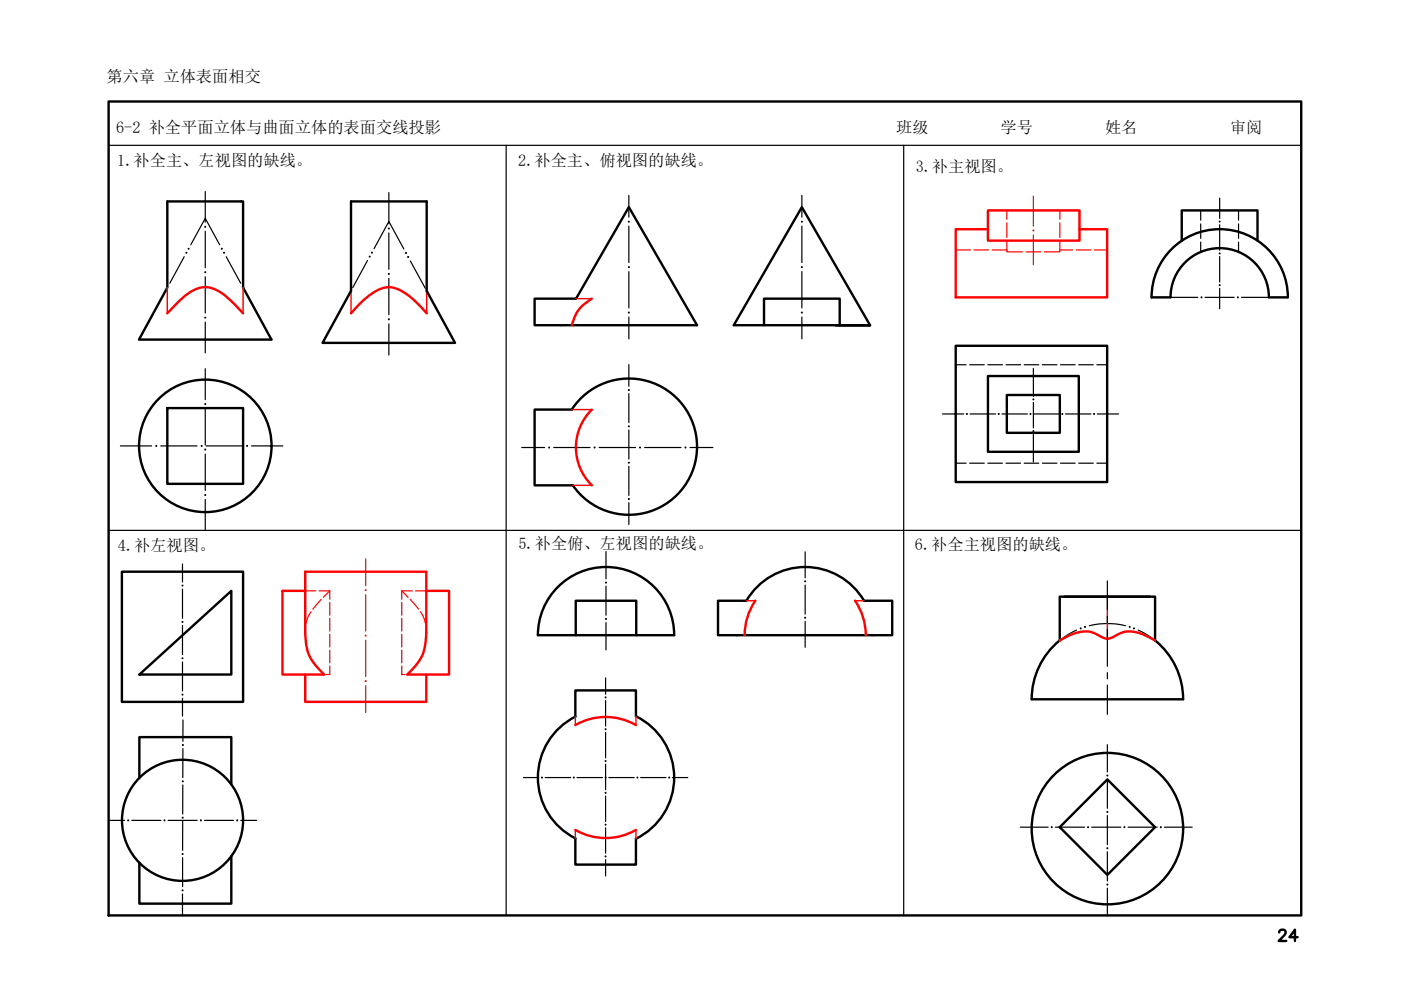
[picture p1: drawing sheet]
<svg xmlns="http://www.w3.org/2000/svg" width="297mm" height="210mm" viewBox="0 0 297 210" stroke-linecap="round" stroke-linejoin="round" font-family="sans-serif">
<!-- layer: 0 -->
<g fill="none" stroke="#000" stroke-width=".51">
<path d="M23 21.5h252.9v172.6h-252.9zM35.5 42.7h16v18.3l6.1 11h-28.1l6-11zM74.4 42.7h16.1v19l6 11h-28.1l6-11zM248.4 52.8a14.4 14.4 0 0 1 15.7-3.1 14.4 14.4 0 0 1 8.9 13.3h-4a10.4 10.4 0 0 0-10.4-10.4 10.4 10.4 0 0 0-10.4 10.4h-4a14.4 14.4 0 0 1 4.2-10.2zM250.5 51v-6.4h16.1v6.4M113.3 63.3h8.8l11.2-19.4 14.5 25.1h-34.5zM162 69v-5.7h16v5.7M177.2 69h7.3h-28.9l14.4-25.1 14.5 25.1M202.6 73.3h32.1v28.9h-32.1zM209.5 79.7h19.2v16.1h-19.2zM35.5 86.5h16v16.1h-16zM113.3 86.8h7.9a14.4 14.4 0 0 1 21.5-3.1 14.4 14.4 0 0 1 .3 21.7 14.4 14.4 0 0 1-21.6-2.5h-8.1z"/>
<path d="M213.5 83.7h11.2v8.1h-11.2zM25.8 121.2h25.7v27.6h-25.7zM114 134.7a14.4 14.4 0 0 1 14.5-14.5 14.4 14.4 0 0 1 14.4 14.5h-28.9M122.1 134.7v-7.3h12.8v7.3M158.3 127.4a14.4 14.4 0 0 1 24.9 0h6v7.3h-37v-7.3h6M224.7 126.5h20.2v9.3a16.1 16.1 0 0 1 5.9 12.5h-32.1a16 16 0 0 1 6-12.5zM225.7 126.5h18.2M29.5 143l19.5-17.7v17.7zM122 151.9v-5.5h12.8v5.5a14.4 14.4 0 0 1 8.1 12.9 14.4 14.4 0 0 1-8.1 13v5.5h-12.8v-5.5M122 151.9a14.4 14.4 0 0 0-8 12.9 14.4 14.4 0 0 0 8 13M29.5 164.9v-8.6h19.5v10M234.8 165.3l10.1 10.1-10.1 10.1-10.1-10.1z"/>
<path d="M49 181.5v10.1h-19.5v-8.6"/>
<circle cx="43.5" cy="94.5" r="14"/>
<circle cx="38.7" cy="173.9" r="12.8"/>
<circle cx="234.8" cy="175.7" r="16.1"/>
</g>
<path d="M23 30.8h252.9M107.3 30.8v163.3M191.6 30.8v163.3M23 112.5h252.9" fill="none" stroke="#000" stroke-width=".25"/>
<g fill="none" stroke="#000" stroke-width=".25">
<path d="M43.5 40.6v6.5M43.5 49v7.7M43.5 58.7v7.7M82.4 40.8v6.7M82.4 49.4v7.7M82.4 59v7.7M133.3 41.4v4.6M133.3 48v7.7M133.3 57.6v7.7M170 41.4v4.6M170 48v7.7M170 57.6v7.7"/>
<path d="M258.6 42v4.3M258.6 47.7v5.4M258.6 54.4v5.4M43.5 68.3v6.5M43.5 78.2v6.5M82.4 68.7v6.6M133.3 67.2v4.6M133.3 77.3v4.6M170 67.2v4.6M219.1 78.1v5.9M248.2 63h5.8M255.5 63h6.2"/>
<path d="M258.6 61.1v4.3M263.2 63h5.8M25.5 94.5h6.7M34.1 94.5h7.7M43.5 86.6v7.8M43.5 96.3v7.7M43.7 94.5h7.7M53.3 94.5h6.7M110.6 94.9h4.9M117.4 94.9h7.7M127 94.9h7.7M133.3 83.5v6.1"/>
<path d="M133.3 91.2v6.1M133.3 98.9v6.1M136.7 94.9h7.7M146.3 94.9h4.9M199.8 87.8h4.5M205.7 87.8h5.4M212.4 87.8h5.4M219.1 85.3v5.4M219.1 92.1v5.9M219.2 87.8h5.4M225.9 87.8h5.4M232.6 87.8h4.6"/>
<path d="M38.7 119.6v3.8M43.5 105.9v6.6M128.5 116.9v5.8M133.3 106.6v4.6M170.7 117v5.5M38.7 124.9v6.2M38.7 132.6v6.2M128.5 124.3v6.1M128.5 132v5.8M170.7 124.1v6.1M170.7 131.8v5.4M38.7 140.3v6.2"/>
<path d="M38.7 148.1v3.7M38.8 158.7v6.2M38.8 152.6v4.6M128.4 143.7v3.5M128.4 148.5v5.4M128.4 155.3v5.4M234.8 157.9v5.8M23 173.9h3.4M27.9 173.9h6.2M35.6 173.9h6.2M38.7 174.1v6.2M38.8 166.4l-.1 6.2"/>
<path d="M43.3 173.9h6.2M51.1 173.9h3.3M111 164.9h3.2M115.6 164.9h5.4M122.3 164.9h5.4M128.4 162v5.4M128.4 168.8v5.4M128.4 175.5v5.4M129.1 164.9h5.4M135.8 164.9h5.4M142.6 164.9h3.2M216.3 175.4h5.9"/>
<path d="M223.8 175.4h6.1M231.5 175.4h6.1M234.8 165.2v6.2M234.8 172.9v6.2M239.2 175.4h6.1M246.9 175.4h5.9M38.7 189.5v4.6M38.7 181.8v6.2M128.4 182.3v3.4M234.8 180.6v6.2M234.8 188.3v5.8"/>
</g>
<g fill="#000" stroke="#000" stroke-width=".21">
<circle cx="43.5" cy="48.1" r=".11"/>
<circle cx="43.5" cy="57.7" r=".11"/>
<circle cx="82.4" cy="48.4" r=".11"/>
<circle cx="82.4" cy="58.1" r=".11"/>
<circle cx="133.3" cy="47" r=".11"/>
<circle cx="133.3" cy="56.6" r=".11"/>
<circle cx="170" cy="56.6" r=".11"/>
<circle cx="170" cy="47" r=".11"/>
<circle cx="258.6" cy="53.7" r=".11"/>
<circle cx="258.6" cy="47" r=".11"/>
<circle cx="43.5" cy="67.3" r=".11"/>
<circle cx="82.4" cy="67.7" r=".11"/>
<circle cx="133.3" cy="66.3" r=".11"/>
<circle cx="170" cy="66.3" r=".11"/>
<circle cx="254.7" cy="63" r=".11"/>
<circle cx="258.6" cy="60.5" r=".11"/>
<circle cx="262.4" cy="63" r=".11"/>
<circle cx="33.1" cy="94.5" r=".11"/>
<circle cx="42.8" cy="94.5" r=".11"/>
<circle cx="43.5" cy="95.3" r=".11"/>
<circle cx="43.5" cy="85.7" r=".11"/>
<circle cx="52.4" cy="94.5" r=".11"/>
<circle cx="116.4" cy="94.9" r=".11"/>
<circle cx="126.1" cy="94.9" r=".11"/>
<circle cx="133.3" cy="90.4" r=".11"/>
<circle cx="133.3" cy="82.7" r=".11"/>
<circle cx="133.3" cy="98.1" r=".11"/>
<circle cx="135.7" cy="94.9" r=".11"/>
<circle cx="145.3" cy="94.9" r=".11"/>
<circle cx="205" cy="87.8" r=".11"/>
<circle cx="211.7" cy="87.8" r=".11"/>
<circle cx="218.5" cy="87.8" r=".11"/>
<circle cx="219.1" cy="91.4" r=".11"/>
<circle cx="219.1" cy="84.7" r=".11"/>
<circle cx="225.2" cy="87.8" r=".11"/>
<circle cx="232" cy="87.8" r=".11"/>
<circle cx="43.5" cy="105" r=".11"/>
<circle cx="133.3" cy="105.8" r=".11"/>
<circle cx="38.7" cy="124.2" r=".11"/>
<circle cx="38.7" cy="131.9" r=".11"/>
<circle cx="38.7" cy="139.6" r=".11"/>
<circle cx="128.5" cy="123.5" r=".11"/>
<circle cx="128.5" cy="131.2" r=".11"/>
<circle cx="170.7" cy="131" r=".11"/>
<circle cx="170.7" cy="123.3" r=".11"/>
<circle cx="38.7" cy="147.3" r=".11"/>
<circle cx="38.8" cy="158" r=".11"/>
<circle cx="128.4" cy="154.6" r=".11"/>
<circle cx="128.4" cy="147.9" r=".11"/>
<circle cx="27.2" cy="173.9" r=".11"/>
<circle cx="34.9" cy="173.9" r=".11"/>
<circle cx="38.7" cy="173.4" r=".11"/>
<circle cx="38.8" cy="165.7" r=".11"/>
<circle cx="42.6" cy="173.9" r=".11"/>
<circle cx="50.3" cy="173.9" r=".11"/>
<circle cx="114.9" cy="164.9" r=".11"/>
<circle cx="121.7" cy="164.9" r=".11"/>
<circle cx="128.4" cy="168.1" r=".11"/>
<circle cx="128.4" cy="174.8" r=".11"/>
<circle cx="128.4" cy="161.4" r=".11"/>
<circle cx="128.4" cy="164.9" r=".11"/>
<circle cx="135.1" cy="164.9" r=".11"/>
<circle cx="141.9" cy="164.9" r=".11"/>
<circle cx="223" cy="175.4" r=".11"/>
<circle cx="230.7" cy="175.4" r=".11"/>
<circle cx="234.8" cy="164.4" r=".11"/>
<circle cx="234.8" cy="179.8" r=".11"/>
<circle cx="234.8" cy="172.1" r=".11"/>
<circle cx="238.4" cy="175.4" r=".11"/>
<circle cx="246.1" cy="175.4" r=".11"/>
<circle cx="38.7" cy="188.8" r=".11"/>
<circle cx="38.7" cy="181.1" r=".11"/>
<circle cx="128.4" cy="181.6" r=".11"/>
<circle cx="234.8" cy="187.5" r=".11"/>
</g>
<path d="M39.1 54.4l-3.1 5.6M40.4 51.9l3.1-5.6 3.1 5.6M48 54.4l3 5.6M77.9 55.2l-3.1 5.8M79.3 52.7l3.1-5.7 3.2 5.8M87 55.3l3.2 5.8M228.2 133.6l-1.6 .9-1.9 1.3M231 132.7a16.3 16.3 0 0 1 7.6 0M241.3 133.6l1.7 .9 1.9 1.3" fill="none" stroke="#000" stroke-width=".25"/>
<g fill="#000" stroke="#000" stroke-width=".21">
<circle cx="39.5" cy="53.6" r=".11"/>
<circle cx="40" cy="52.7" r=".11"/>
<circle cx="47" cy="52.7" r=".11"/>
<circle cx="47.5" cy="53.6" r=".11"/>
<circle cx="78.4" cy="54.4" r=".11"/>
<circle cx="78.8" cy="53.6" r=".11"/>
<circle cx="86.1" cy="53.6" r=".11"/>
<circle cx="86.5" cy="54.5" r=".11"/>
<circle cx="229.1" cy="133.2" r=".11"/>
<circle cx="230" cy="132.9" r=".11"/>
<circle cx="239.5" cy="132.9" r=".11"/>
<circle cx="240.4" cy="133.2" r=".11"/>
</g>
<!-- layer: 0 -->
<g fill="none" stroke="#f00" stroke-width=".51">
<path d="M209.5 48.6h-6.9v14.4h32.1v-14.4h-5.8M209.5 48.6v-4h19.4v4M209.5 48.6v2.4h19.4v-2.4M35.5 66.4l1.7-1.8a11 11 0 0 1 5.7-3.7 6.3 6.3 0 0 1 5.1 2l3.5 3.5M74.4 66.4a16.2 16.2 0 0 1 6.8-5.3 5.3 5.3 0 0 1 4.7 1.1l2 1.5 2.6 2.7M125.5 63.3a8.2 8.2 0 0 0-4.3 5.7M125.5 86.9a11.2 11.2 0 0 0 0 16M64.7 125.3h-4.8v17.7h8.8a10.7 10.7 0 0 1-3.7-5.7l-.3-3.2v-12.9h25.7v12.9a10 10 0 0 1-2.3 7l-1.7 1.9h8.8v-17.7h-4.8M160.2 127.4a12.8 12.8 0 0 0-2.3 7.3M181.3 127.4a12.8 12.8 0 0 1 2.3 7.3M224.7 135.8a9.6 9.6 0 0 1 6.3-1.9l1 .4 1.6 .8a2.24 2.24 0 0 0 2.4 0l1.2-.7a6 6 0 0 1 5.9 .4l1.8 1M64.7 143v5.8h25.7v-5.8"/>
<path d="M122 153.7a12.8 12.8 0 0 1 12.8 0M122 176a12.8 12.8 0 0 0 12.8 0"/>
</g>
<g fill="none" stroke="#f00" stroke-width=".3">
<path d="M35.5 61v5.4M51.5 61v5.4M74.4 61.7v4.7M90.5 61.7v4.7M122.1 63.3h3.4M121.2 86.8h4.3M121.4 102.9h4.1M158.2 127.4h1.9M181.3 127.4h1.9M234.8 126.5v8.9M122 151.9v1.8M134.8 151.9v1.8"/>
<path d="M122 176v1.8M134.8 176v1.8"/>
</g>
<g fill="none" stroke="#000" stroke-width=".25">
<path d="M254.6 44.6v2.1M254.6 47.5v3M254.6 51.3v2.1M262.6 44.6v2.1M262.6 47.5v3M262.6 51.3v2.1M202.6 77.3h2.2M205.6 77.3h3.1M209.4 77.3h3.1M213.3 77.3h3.1M217.1 77.3h3.1M221 77.3h3.1"/>
<path d="M224.9 77.3h3M228.7 77.3h3.1M232.6 77.3h2.1M202.6 98.2h2.2M205.6 98.2h3.1M209.4 98.2h3.1M213.3 98.2h3.1M217.1 98.2h3.1M221 98.2h3.1M224.9 98.2h3M228.7 98.2h3.1M232.6 98.2h2.1"/>
</g>
<path d="M219.1 41.6v6.3M219.1 49.8v6.3M77.5 118.5v5.7M77.5 126.1v7.7M77.5 135.7v7.7M77.5 145.4v5.7" fill="none" stroke="#f00" stroke-width=".25"/>
<g fill="#f00" stroke="#f00" stroke-width=".21">
<circle cx="219.1" cy="48.9" r=".11"/>
<circle cx="77.5" cy="125.1" r=".11"/>
<circle cx="77.5" cy="134.8" r=".11"/>
<circle cx="77.5" cy="144.4" r=".11"/>
</g>
<g fill="none" stroke="#f00" stroke-width=".25">
<path d="M202.6 53h3.1M206.5 53h3.1M210.4 53h3.1M213.5 53v.4h3.3M213.5 44.6v1.9M213.5 47.3v3M213.5 51.1v1.9M217.6 53.4h3M224.7 53v.4h-3.3M224.7 53h2.7M224.7 44.6v1.9M224.7 47.3v3"/>
<path d="M224.7 51.1v1.9M228.2 53h3.1M232 53h2.7M64.7 125.3h2.3M64.8 132.8l-.1 1.9M65.9 129.7l-.5 .9-.5 1.6M67.6 125.3h2.3M68.1 127.1l-1.8 2.1M69.9 125.3l-1.3 1.3M69.9 125.3v1.8M69.9 127.7v2.7M69.9 131.1v2.7"/>
<path d="M69.9 134.5v2.7M69.9 137.9v2.6M85.2 125.3l1.3 1.3M85.2 125.3v1.8M85.2 127.7v2.7M85.2 131.1v2.7M85.2 134.5v2.7M85.2 137.9v2.6M85.2 125.3h2.2M87 127.1l1.8 2.1M88.1 125.3h2.3M89.1 129.7l.9 1.5 .2 1"/>
<path d="M90.3 132.8l.1 1.9M69.9 141.2v1.8h-.7M85.2 141.2v1.8h.7"/>
</g>
<path d="M234.8 123.2v6.2M234.8 130.7v1.3M234.8 133.3v8M234.8 142.6v1.3M234.8 145.3v6.2" fill="none" stroke="#000" stroke-width=".25"/>
<text font-size="5.7" x="269.9" y="200.7">24</text>
<g font-size="3.4">
<text x="22.6" y="17.4">第六章 立体表面相交</text>
<text x="24.6" y="28.3">6-2 补全平面立体与曲面立体的表面交线投影</text>
<text x="190" y="28.2">班级</text>
<text x="212.2" y="28.2">学号</text>
<text x="234.3" y="28.2">姓名</text>
<text x="260.8" y="28.2">审阅</text>
<text x="24.9" y="35.2">1.补全主、左视图的缺线。</text>
<text x="109.9" y="35.2">2.补全主、俯视图的缺线。</text>
<text x="194.1" y="36.5">3.补主视图。</text>
<text x="25" y="116.7">4.补左视图。</text>
<text x="109.9" y="116.3">5.补全俯、左视图的缺线。</text>
<text x="194" y="116.7">6.补全主视图的缺线。</text>
</g>
</svg>
